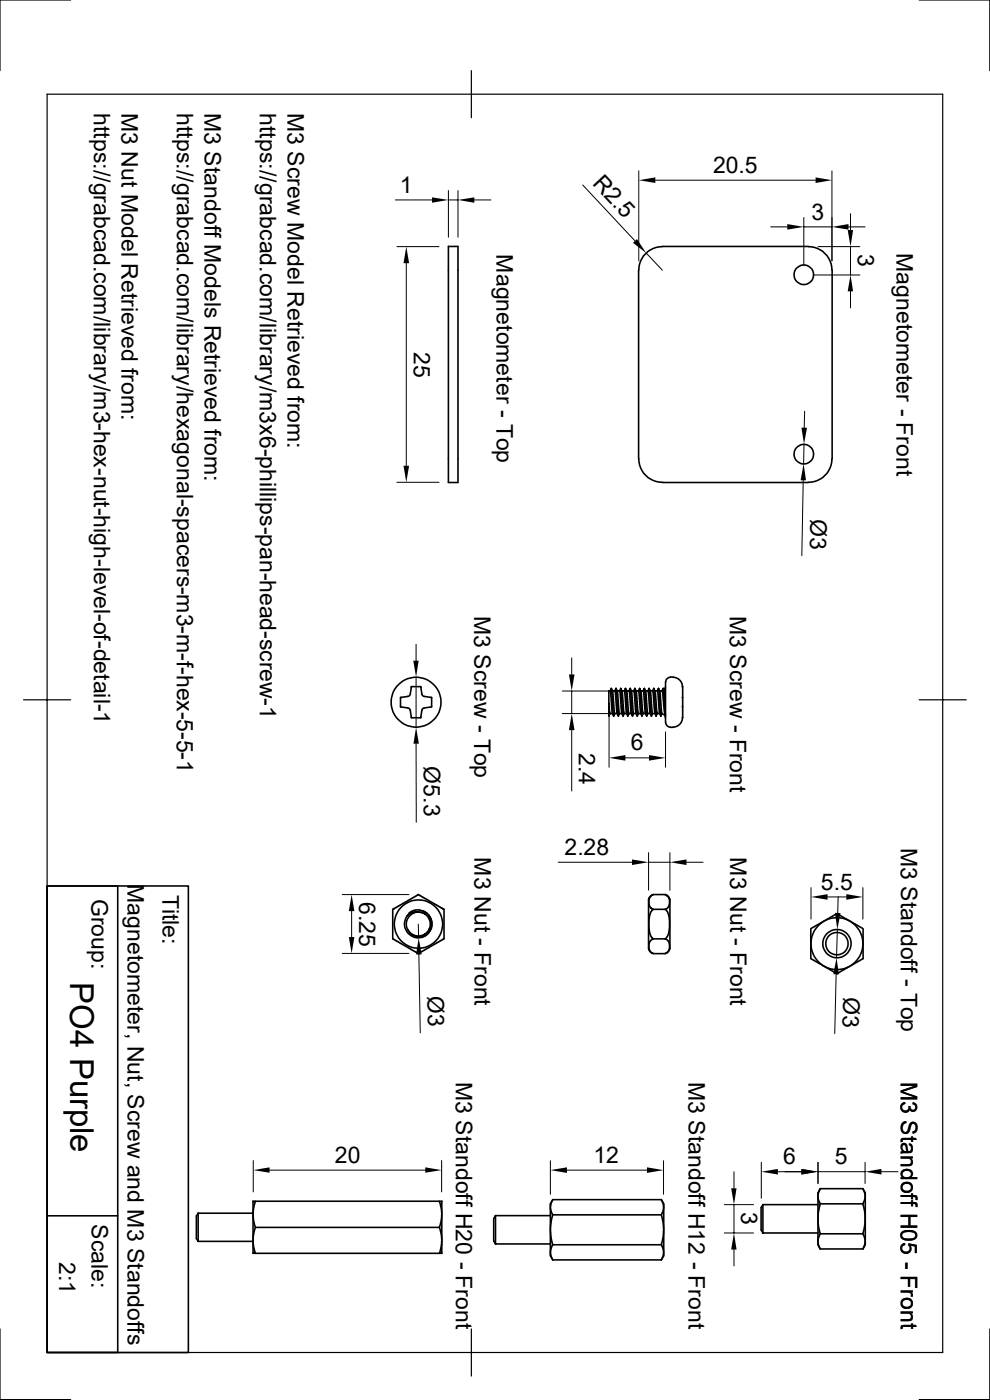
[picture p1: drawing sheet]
<svg xmlns="http://www.w3.org/2000/svg" width="210mm" height="297mm" viewBox="0 0 210 297" stroke-linecap="round" stroke-linejoin="round" font-family="sans-serif">
<g fill="none" stroke="#000" stroke-width=".34">
<path d="M95.1 52.3h2.1v50.1h-2.1zM135.5 57.3v40M140.5 52.3a5.1 5.1 0 0 0-5 5M140.5 52.3h31M171.5 52.3a5.1 5.1 0 0 1 5 5M176.5 57.3v40M135.5 97.3a5.1 5.1 0 0 0 5 5M176.5 97.3a5.1 5.1 0 0 1-5 5M140.5 102.4h31M85 149.9l1.9 .5 .4 1.9M85 148v2M87.2 145.7h2.1l.4 1.9 1.9 .4"/>
<path d="M87.3 145.7l-.4 1.9-1.9 .4M91.6 149.9l-1.9 .5-.5 1.9h-2M91.6 148v2M129.2 149.2l.2 2.2M129.2 149.2v2.7l.2-.5M129.2 149.2v-2.6h.3l.4 4.7M129.4 146.6l.3-.5 .3 5.1 .2 .6M129.4 151.4h.5M129.7 146.1l.3 .8 .4 4.5M129.9 151.3l.3 .5M129.9 146.6h.5M130.4 146.6l.5 4.7"/>
<path d="M130.4 146.6l.3-.6 .4 5.9 .3-.5M130.4 151.4l-.2 .4M130.4 151.4h.5M130.7 146.1l.3 .8 .4 4.5M130.9 151.3l.2 .5M130.9 146.6h.5M131.4 151.4h.6M131.4 146.6l.5 4.6 .3 .6M131.4 146.6l.3-.6 .5 5.9 .2-.5M131.7 146.1l.3 1 .4 4.3M131.9 146.6h.6l.4 4.7M132.4 151.4h.5"/>
<path d="M132.7 146.1l-.3 .5M132.7 146.1l.5 5.7M132.7 146.1l.3 .8 .4 4.5M132.9 151.3l.3 .5M132.9 146.6h.5M133.4 146.6l.3-.6 .5 5.8M133.4 151.4l-.2 .4M133.4 146.6l.5 4.7M133.4 151.4h.5M133.7 146.1l.3 .8 .4 4.5M133.9 151.3l.3 .5M133.9 146.6h.6"/>
<path d="M134.4 151.4l-.2 .4M134.4 151.4h.6M134.5 146.6l.2-.6 .5 5.9 .2-.5M134.5 146.6l.3 4.3 .4 .9M134.7 146.1l.3 1 .4 4.3M134.9 146.6h.6M135.4 146.6l.3-.5 .5 5.7M135.4 151.4h.5M135.5 146.6l.4 4.7M135.7 146.1l.3 .8 .4 4.5M135.9 151.3l.3 .5M135.9 146.6h.5"/>
<path d="M136.4 151.4l-.2 .4M136.4 146.6l.5 4.7M136.4 151.4h.5M136.7 146.1l.1 .7 .4 5.1 .2-.5M136.7 146.1l-.3 .5M136.7 146.1l.3 .8 .4 4.5M136.9 151.3l.3 .5M136.9 146.6h.6M137.4 151.4h.6M137.5 146.6l.2-.6 .5 5.9 .2-.5M137.5 146.6l.4 4.7M137.7 146.1l.3 .7 .4 4.6"/>
<path d="M137.9 151.3l.3 .5M137.9 146.6h.6l.4 4.7M138.4 146.6l.3-.5 .5 5.7M138.4 151.4h.5M138.7 146.1l.3 .8 .4 4.5M138.9 151.3l.3 .5M138.9 146.6h.5M139.4 151.4l-.2 .4M139.4 146.6l.6 4.7M139.4 151.4h.6M139.7 146.1l.3 .6 .1 .7 .3 3.9-.2 .6-.5-5.9-.3 .6M140 151.3l.2 .5"/>
<path d="M140.4 151.4l.7 .4v.4M140.5 146.5l-.5 .1M140.5 146.6l.4 4.3 .2 .8v-.2M140.7 146.1l.4 5.4M140.7 146.1l-.2 .5M140.7 146.1l.3 1 .1 4.5M141.1 145.8l-.3 .6M141.2 144.7v8.6M141.2 153.3l.3 .7 .7 .3M142.2 143.7l-.7 .3-.3 .7M142.2 154.3h.6M142.2 143.6h.6"/>
<path d="M142.8 143.7a2.02 2.02 0 0 1 2 2M144.8 148v1.9M144.8 145.7v.1M144.8 152.1v.2M144.8 145.7h.1M144.8 152.3h.1M144.8 152.3a2.02 2.02 0 0 1-2 2M144.8 150v2.1M144.8 145.8v2.2M10 188h15v98.9h-15zM10 188h30v98.9h-30zM86.4 197.1l.8 1 .9 .4 .6 .1"/>
<path d="M86.4 197.1l.8 1.1 .7 .3 .8 .2M86.8 193.8l-.4 .5M89 193.1a2.93 2.93 0 0 1 2.6 3.7 2.93 2.93 0 0 1-4.2 1.8 2.93 2.93 0 0 1-.8-4.5l1.1-.6h1.2l1.2 .4 1 1.1 .2 1.2-.3 1.1-1 1-1.2 .3M89 193l-1.2 .1-1 .7M89.1 193.5a2.54 2.54 0 0 0-2.7 3.6M89.6 193.3l.9 .4 .5 .5 .5 1 .1 1.1-.4 1.1-.7 .8-1 .4-.7 .1M138.6 199.2l-.8 .6-.2 1 .2 .9 .8 .6M138.6 199.2h2.5M138.6 189.8h2.5M138.6 192.9h2.5M138.6 189.8l-.5 .2-.5 .8v10.5l.2 .5 .8 .5h2.5l.5-.2 .5-.8v-10.5l-.3-.6-.7-.4M138.6 189.8l-.7 .4-.3 1.1 .3 1.2 .7 .4"/>
<path d="M138.6 192.9l-.7 .9-.3 2.1 .3 2.4 .7 .9M141.1 199.2l.6 .4 .3 .7-.1 1.4-.4 .4-.4 .2M141.1 189.8l.6 .4 .3 .8-.1 1.2-.3 .4-.5 .3M141.1 192.9l.6 .7 .3 1.6-.1 2.6-.4 1-.4 .4M172 197l4.7-2.7a1 1 0 0 1 1.6 0l3.9 2.2a1.01 1.01 0 0 1 .9 1.4v4.4a1.08 1.08 0 0 1-.7 1.5l-4 2.3a1 1 0 0 1-1.6 0l-3.9-2.2a1.01 1.01 0 0 1-.9-1.4zM88.5 202.2l-4.9-2.9a.83 .83 0 0 1-.3-.9v-5.5l5.2-3a.33 .33 0 0 1 .3-.1 .33 .33 0 0 1 .3 .2l5.1 2.9v6.3l-5.5 3.1 .2 .1M10 257.9h15M42 257.4v6M42 257.4a3.2 3.2 0 0 0-.3 2.4v2.2a1.39 1.39 0 0 0 .3 1.4M42 257.4h11.7M53.7 254.8a.3 .3 0 0 1 .4 .1 .3 .3 0 0 1-.1 .5l-.3 1.7 .2 2.4a2.82 2.82 0 0 1-.1 2.2l-.1 1.9 .5 2.3h-.5zM54.2 254.8h39"/>
<path d="M93.2 254.8h.5v11.1a.3 .3 0 0 1-.4-.1 .3 .3 0 0 1 .1-.4l.3-2.1-.2-2a3.5 3.5 0 0 1 .1-2.5l.1-2zM105.1 257.9v6M105.1 257.9a3.2 3.2 0 0 0-.4 2.4v2.3a1.46 1.46 0 0 0 .4 1.3M105.1 257.9h11.7M117.3 254.5a3.8 3.8 0 0 0-.5 2.8v8.4a1.82 1.82 0 0 0 .5 1.6M117.3 254.5h23M117.3 257.7h23M117.3 254.5l-.5 1.4 .2 1.2a1.28 1.28 0 0 1 0 1.5l-.2 1.8 .2 2.7a1.94 1.94 0 0 1-.2 1.9v1.2l.5 1.1M140.3 254.5a3.8 3.8 0 0 1 .5 2.8v8.4a1.82 1.82 0 0 1-.5 1.6M140.3 254.5l.5 1.2-.2 1.4a1.07 1.07 0 0 0-.1 1.4l.3 2.2-.3 2.3a2.31 2.31 0 0 0 .2 2.1l.1 1-.5 1.2M161.8 255.6a3.2 3.2 0 0 0-.3 2.3v2.4a1.46 1.46 0 0 0 .3 1.3M161.8 255.6h11.7"/>
<path d="M161.8 255.6v6M174 252.2l-.5 1.2v.8l.2 .6a1.06 1.06 0 0 1 .1 1.4l-.3 1.6v1.5l.2 1.3a1.72 1.72 0 0 1 .1 1.5l-.3 .9v.7l.5 1.3M174 252.2h9M174 255.4h9M174 252.2a4.1 4.1 0 0 0-.5 2.8v8.4a1.94 1.94 0 0 0 .5 1.6M183 252.2a3.8 3.8 0 0 1 .6 2.8v8.4a1.82 1.82 0 0 1-.6 1.6M183 252.2l.5 1.2v.8l-.2 .6a1.3 1.3 0 0 0 0 1.6l.2 1.3v1.7l-.2 1.3a2.51 2.51 0 0 0 .2 2.1v1l-.5 1.2M42 263.4h11.7M54.2 265.9h39M54.2 260.4h39M105.1 263.9h11.7M117.3 267.3h23"/>
<path d="M117.3 264.1h23M161.8 261.6h11.7M174 265h9M174 261.7h9"/>
<circle cx="170.5" cy="58.3" r="2.07"/>
<circle cx="170.5" cy="96.4" r="2.07"/>
<circle cx="88.3" cy="149" r="5.3"/>
<circle cx="88.8" cy="196" r="5.1"/>
<circle cx="177.5" cy="200.2" r="3"/>
<circle cx="177.6" cy="200.2" r="2.38"/>
<circle cx="177.6" cy="200.2" r="5.5"/>
</g>
<path d="M10 20h190v266.9h-190zM15 0h-15v15M100 15v10M195 0h15v15M5 148.5h10M195 148.5h10M0 281.9v15h15M100 281.9v10M210 281.9v15h-15" fill="none" stroke="#000" stroke-width=".25"/>
<g fill="none" stroke="#000" stroke-width=".21">
<path d="M123.6 39.2l11.1 11.9M135.5 36.2v19.1M139 38.2h34M176.5 36.2v19.1M83.9 42.4h7.8M84.2 52.3h8.9M86.2 55.8v43M95.1 40.4v9.9M95.1 42.4h2.1M97.2 40.4v9.9M100.6 42.4h3.5M137.1 53.7l3.4 3.6"/>
<path d="M163.5 48.1h3.5M170.5 46.1v10.2M170.5 48.1h6M172.5 58.3h9.9M173.5 52.3h8.9M180 48.1h3.5M180.4 45.3v3.5M180.4 52.3v6M180.4 61.8v3.5M170.6 94.2l-.1 4.2M170.7 87.2l-.1 3.6M84.2 102.3h8.9"/>
<path d="M170.4 101.9l-.3 16M88.3 136.7v3.5M121.3 139.6v3.5M88.3 157.8v16.7M88.3 143.7v10.6M119.3 146.6h16.6M119.3 151.4h17.1M121.3 146.6v4.8M121.3 154.9v12.9M129.2 151.3v11.5M141.2 155.3v7.5M132.7 160.8h5"/>
<path d="M72.6 189.8h14.1M74.6 193.3v5.5M88.7 196l.1 3M118.4 182.9h15.7M137.6 180.9v7.9M137.6 182.9h4.5M142.1 180.9v8M145.6 182.9h3.5M172 188.3v6.7M175.6 190.3h3.9M177.6 197.2l-.1 6M177.8 190.2l-.1 3.5"/>
<path d="M183 188.3v6.7M72.6 202.3h14.1M88.9 202.5l.3 16.6M177.4 206.7l-.3 12.6M53.7 246.2v6.7M57.2 248.2h33M93.7 246.2v6.7M116.8 246.3v7.1M120.3 248.2h16.9M140.8 246.3v7.1M153.7 255.6h6.2M155.7 248.6v3.5"/>
<path d="M155.7 255.6v6M161.5 246.6v7.6M165 248.6h5M173.5 248.6h10M173.5 246.6v4.5M183.5 246.6v4.5M187 248.6h3.5M153.7 261.6h6.2M155.7 265.1v3.5"/>
</g>
<g fill="#000">
<path d="M135.5 38.2l3.5-.6v1.2zM173 37.6l3.5 .6-3.5 .6zM86.2 52.3l.6 3.5h-1.2zM91.7 41.9l3.4 .5-3.4 .6zM97.2 42.4l3.4-.5v1.1zM134.3 51.5l.8-.8 2 3zM167 47.5l3.5 .6-3.5 .6zM176.5 48.1l3.5-.6v1.2zM179.8 48.8h1.2l-.6 3.5zM180.4 58.3l.6 3.5h-1.2zM85.6 98.8h1.2l-.6 3.5zM170 90.7l1.2 .1-.6 3.4z"/>
<path d="M170.5 98.4l.5 3.5h-1.2zM87.7 140.2h1.1l-.5 3.5zM88.3 154.3l.6 3.5h-1.2zM120.7 143.1h1.2l-.6 3.5zM121.3 151.4l.6 3.5h-1.2zM129.2 160.8l3.5-.6v1.2zM137.7 160.2l3.5 .6-3.5 .6zM74.6 189.8l.6 3.5h-1.2zM74 198.8h1.2l-.6 3.5zM134.1 182.3l3.5 .6-3.5 .6zM142.1 182.9l3.5-.6v1.2zM172 190.3l3.6-.6v1.2z"/>
<path d="M177.1 193.7h1.2l-.7 3.5zM179.5 189.7l3.5 .6-3.5 .6zM88.8 199l.7 3.5h-1.2zM177.5 203.2l.5 3.5h-1.2zM53.7 248.2l3.5-.6v1.2zM90.2 247.6l3.5 .6-3.5 .6zM116.8 248.2l3.5-.6v1.2zM137.2 247.6l3.6 .6-3.6 .6zM155.1 252.1h1.2l-.6 3.5zM161.5 248.6l3.5-.6v1.2zM170 248l3.5 .6-3.5 .6zM183.5 248.6l3.5-.6v1.2z"/>
<path d="M155.7 261.6l.6 3.5h-1.2z"/>
</g>
<text font-size="7" x="14.9" y="208.4" transform="rotate(90 14.9 208.4)">PO4 Purple</text>
<g font-size="4.9">
<text x="25.8" y="24" transform="rotate(90 25.8 24)">M3 Nut Model Retrieved from:</text>
<text x="43.4" y="24" transform="rotate(90 43.4 24)">M3 Standoff Models Retrieved from:</text>
<text x="61" y="24" transform="rotate(90 61 24)">M3 Screw Model Retrieved from:</text>
<text x="19.9" y="24" transform="rotate(90 19.9 24)">https://grabcad.com/library/m3-hex-nut-high-level-of-detail-1</text>
<text x="37.5" y="24" transform="rotate(90 37.5 24)">https://grabcad.com/library/hexagonal-spacers-m3-m-f-hex-5-5-1</text>
<text x="55.1" y="24" transform="rotate(90 55.1 24)">https://grabcad.com/library/m3x6-phillips-pan-head-screw-1</text>
<text x="84.8" y="40.9">1</text>
<text x="125.5" y="39" transform="rotate(47 125.5 39)">R2.5</text>
<text x="151.3" y="36.7">20.5</text>
<text x="172.2" y="46.6">3</text>
<text x="105.3" y="54" transform="rotate(90 105.3 54)">Magnetometer - Top</text>
<text x="181.9" y="54" transform="rotate(90 181.9 54)">3</text>
<text x="190.2" y="53.7" transform="rotate(90 190.2 53.7)">Magnetometer - Front</text>
<text x="87.8" y="74.6" transform="rotate(90 87.8 74.6)">25</text>
<text x="171.9" y="110.2" transform="rotate(91 171.9 110.2)">Ø3</text>
<text x="100.6" y="130.6" transform="rotate(90 100.6 130.6)">M3 Screw - Top</text>
<text x="154.8" y="130.6" transform="rotate(90 154.8 130.6)">M3 Screw - Front</text>
<text x="122.8" y="159.7" transform="rotate(90 122.8 159.7)">2.4</text>
<text x="133.9" y="159.2">6</text>
<text x="89.9" y="162.6" transform="rotate(90 89.9 162.6)">Ø5.3</text>
<text x="191.1" y="179.9" transform="rotate(90 191.1 179.9)">M3 Standoff - Top</text>
<text x="100.6" y="181.9" transform="rotate(90 100.6 181.9)">M3 Nut - Front</text>
<text x="119.8" y="181.4">2.28</text>
<text x="154.9" y="181.9" transform="rotate(90 154.9 181.9)">M3 Nut - Front</text>
<text x="19.4" y="190.7" transform="rotate(90 19.4 190.7)">Group:</text>
<text x="27.1" y="187.6" transform="rotate(90 27.1 187.6)">Magnetometer, Nut, Screw and M3 Standoffs</text>
<text x="34.5" y="189.8" transform="rotate(90 34.5 189.8)">Title:</text>
<text x="76.2" y="191.3" transform="rotate(90 76.2 191.3)">6.25</text>
<text x="174.2" y="188.7">5.5</text>
<text x="90.7" y="211.3" transform="rotate(89 90.7 211.3)">Ø3</text>
<text x="178.9" y="211.5" transform="rotate(91 178.9 211.5)">Ø3</text>
<text x="96.7" y="229.5" transform="rotate(90 96.7 229.5)">M3 Standoff H20 - Front</text>
<text x="146" y="229.5" transform="rotate(90 146 229.5)">M3 Standoff H12 - Front</text>
<text x="191.1" y="229.5" transform="rotate(90 191.1 229.5)">M3 Standoff H05 - Front</text>
<text x="71" y="246.7">20</text>
<text x="125.9" y="246.7">12</text>
<text x="166.2" y="247">6</text>
<text x="177.1" y="247">5</text>
<text x="157.2" y="257.2" transform="rotate(90 157.2 257.2)">3</text>
<text x="19.4" y="259.7" transform="rotate(90 19.4 259.7)">Scale:</text>
<text x="12.5" y="267.7" transform="rotate(90 12.5 267.7)">2:1</text>
</g>
</svg>
